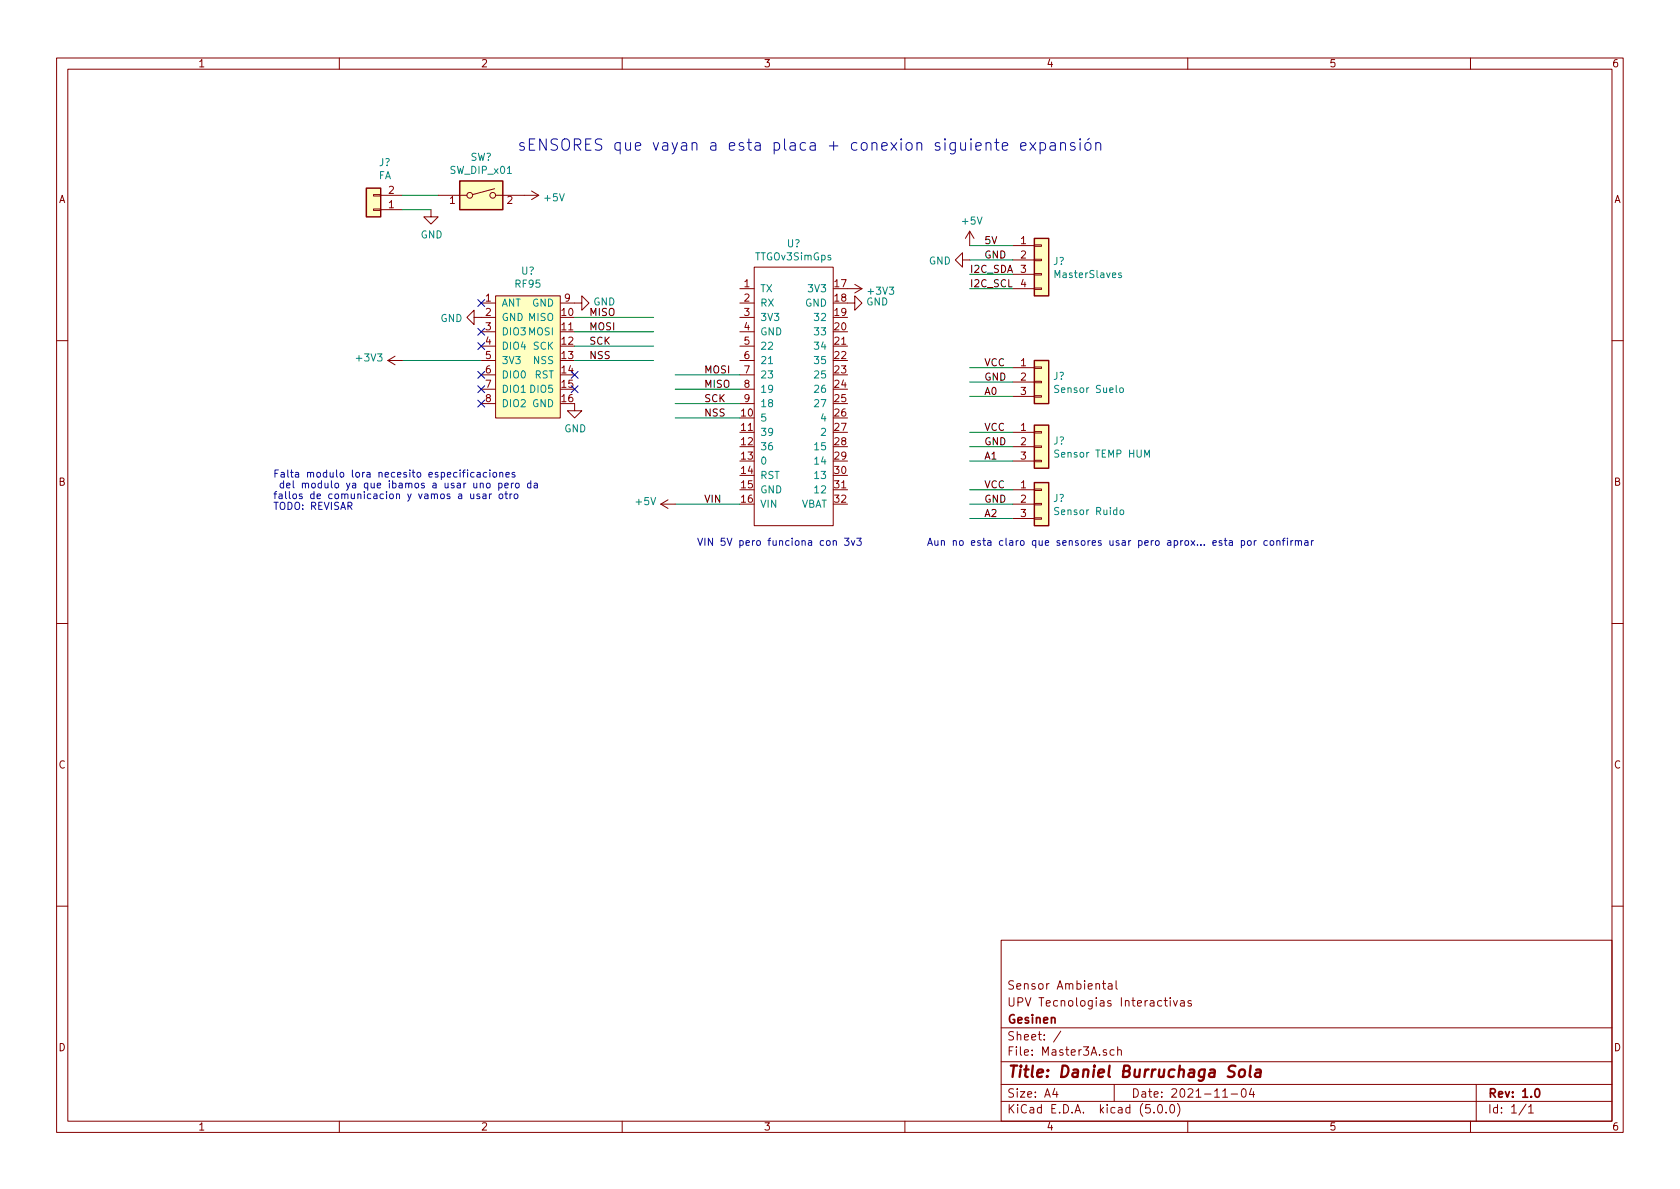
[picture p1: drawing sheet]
EESchema Schematic File Version 4
LIBS:Master3A-cache
EELAYER 26 0
EELAYER END
$Descr A4 11693 8268
encoding utf-8
Sheet 1 1
Title "Daniel Burruchaga Sola"
Date "2021-11-04"
Rev "1.0"
Comp "Gesinen "
Comment1 "UPV Tecnologias Interactivas "
Comment2 "Sensor Ambiental"
Comment3 ""
Comment4 ""
$EndDescr
$Comp
L TTGO:TTGOv3SimGps U?
U 1 1
P 5500 2600
F 0 "U?" H 5525 3515 50  0000 C CNN
F 1 "TTGOv3SimGps" H 5525 3424 50  0000 C CNN
F 2 "" H 5450 2950 50  0001 C CNN
F 3 "" H 5450 2950 50  0001 C CNN
	1    5500 2600
	1    0    0    -1  
$EndComp
Text Notes 3600 1050 0    79   ~ 0
sENSORES que vayan a esta placa + conexion siguiente expansión 
$Comp
L Connector_Generic:Conn_01x04 J?
U 1 1
P 7250 1800
F 0 "J?" H 7329 1792 50  0000 L CNN
F 1 "MasterSlaves" H 7329 1701 50  0000 L CNN
F 2 "" H 7250 1800 50  0001 C CNN
F 3 "~" H 7250 1800 50  0001 C CNN
	1    7250 1800
	1    0    0    -1  
$EndComp
$Comp
L Connector_Generic:Conn_01x03 J?
U 1 1
P 7250 2650
F 0 "J?" H 7329 2692 50  0000 L CNN
F 1 "Sensor Suelo" H 7329 2601 50  0000 L CNN
F 2 "" H 7250 2650 50  0001 C CNN
F 3 "~" H 7250 2650 50  0001 C CNN
	1    7250 2650
	1    0    0    -1  
$EndComp
Wire Wire Line
	7050 1700 6750 1700
Wire Wire Line
	7050 1800 6750 1800
Wire Wire Line
	7050 1900 6750 1900
Wire Wire Line
	7050 2000 6750 2000
Wire Wire Line
	7050 2550 6750 2550
Wire Wire Line
	7050 2650 6750 2650
Wire Wire Line
	7050 2750 6750 2750
Text Label 6850 1700 0    50   ~ 0
5V
Text Label 6850 1800 0    50   ~ 0
GND
Text Label 6750 1900 0    50   ~ 0
I2C_SDA
Text Label 6750 2000 0    50   ~ 0
I2C_SCL
Text Label 6850 2550 0    50   ~ 0
VCC
Text Label 6850 2650 0    50   ~ 0
GND
Text Label 6850 2750 0    50   ~ 0
A0
$Comp
L Connector_Generic:Conn_01x03 J?
U 1 1
P 7250 3100
F 0 "J?" H 7330 3142 50  0000 L CNN
F 1 "Sensor TEMP HUM" H 7330 3051 50  0000 L CNN
F 2 "" H 7250 3100 50  0001 C CNN
F 3 "~" H 7250 3100 50  0001 C CNN
	1    7250 3100
	1    0    0    -1  
$EndComp
Text Label 6850 3000 0    50   ~ 0
VCC
Text Label 6850 3100 0    50   ~ 0
GND
Text Label 6850 3200 0    50   ~ 0
A1
$Comp
L power:+5V #PWR?
U 1 1
P 6750 1700
F 0 "#PWR?" H 6750 1550 50  0001 C CNN
F 1 "+5V" H 6765 1873 50  0000 C CNN
F 2 "" H 6750 1700 50  0001 C CNN
F 3 "" H 6750 1700 50  0001 C CNN
	1    6750 1700
	1    0    0    -1  
$EndComp
$Comp
L power:GND #PWR?
U 1 1
P 6750 1800
F 0 "#PWR?" H 6750 1550 50  0001 C CNN
F 1 "GND" V 6755 1672 50  0000 R CNN
F 2 "" H 6750 1800 50  0001 C CNN
F 3 "" H 6750 1800 50  0001 C CNN
	1    6750 1800
	0    1    1    0   
$EndComp
Text Notes 4850 3800 0    50   ~ 0
VIN 5V pero funciona con 3v3\n
$Comp
L power:GND #PWR?
U 1 1
P 5900 2100
F 0 "#PWR?" H 5900 1850 50  0001 C CNN
F 1 "GND" V 5905 1972 50  0000 R CNN
F 2 "" H 5900 2100 50  0001 C CNN
F 3 "" H 5900 2100 50  0001 C CNN
	1    5900 2100
	0    -1   -1   0   
$EndComp
$Comp
L power:+3V3 #PWR?
U 1 1
P 5900 2000
F 0 "#PWR?" H 5900 1850 50  0001 C CNN
F 1 "+3V3" V 5915 2128 50  0000 L CNN
F 2 "" H 5900 2000 50  0001 C CNN
F 3 "" H 5900 2000 50  0001 C CNN
	1    5900 2000
	0    1    1    0   
$EndComp
Text Notes 1900 3550 0    50   ~ 0
Falta modulo lora necesito especificaciones\n del modulo ya que ibamos a usar uno pero da \nfallos de comunicacion y vamos a usar otro\nTODO: REVISAR\n
Wire Wire Line
	5150 3500 4700 3500
Text Label 4900 3500 0    50   ~ 0
VIN
$Comp
L RF95_LORA:RF95 U?
U 1 1
P 3700 2250
F 0 "U?" H 3675 2625 50  0000 C CNN
F 1 "RF95" H 3675 2534 50  0000 C CNN
F 2 "" H 3700 2250 50  0001 C CNN
F 3 "" H 3700 2250 50  0001 C CNN
	1    3700 2250
	1    0    0    -1  
$EndComp
$Comp
L power:GND #PWR?
U 1 1
P 4000 2100
F 0 "#PWR?" H 4000 1850 50  0001 C CNN
F 1 "GND" V 4005 1972 50  0000 R CNN
F 2 "" H 4000 2100 50  0001 C CNN
F 3 "" H 4000 2100 50  0001 C CNN
	1    4000 2100
	0    -1   -1   0   
$EndComp
Wire Wire Line
	4000 2200 4550 2200
Wire Wire Line
	4000 2300 4550 2300
Wire Wire Line
	4000 2400 4550 2400
Wire Wire Line
	4000 2500 4550 2500
Wire Wire Line
	2800 2500 3350 2500
$Comp
L power:GND #PWR?
U 1 1
P 4000 2800
F 0 "#PWR?" H 4000 2550 50  0001 C CNN
F 1 "GND" H 4005 2627 50  0000 C CNN
F 2 "" H 4000 2800 50  0001 C CNN
F 3 "" H 4000 2800 50  0001 C CNN
	1    4000 2800
	1    0    0    -1  
$EndComp
$Comp
L power:+3V3 #PWR?
U 1 1
P 2800 2500
F 0 "#PWR?" H 2800 2350 50  0001 C CNN
F 1 "+3V3" V 2815 2628 50  0000 L CNN
F 2 "" H 2800 2500 50  0001 C CNN
F 3 "" H 2800 2500 50  0001 C CNN
	1    2800 2500
	0    -1   -1   0   
$EndComp
$Comp
L power:GND #PWR?
U 1 1
P 3350 2200
F 0 "#PWR?" H 3350 1950 50  0001 C CNN
F 1 "GND" V 3355 2072 50  0000 R CNN
F 2 "" H 3350 2200 50  0001 C CNN
F 3 "" H 3350 2200 50  0001 C CNN
	1    3350 2200
	0    1    1    0   
$EndComp
Text Label 4100 2200 0    50   ~ 0
MISO
Text Label 4100 2300 0    50   ~ 0
MOSI
Text Label 4100 2400 0    50   ~ 0
SCK
Text Label 4100 2500 0    50   ~ 0
NSS
Wire Wire Line
	5150 2800 4700 2800
Text Label 4900 2900 0    50   ~ 0
NSS
Wire Wire Line
	5150 2900 4700 2900
Text Label 4900 2800 0    50   ~ 0
SCK
Wire Wire Line
	5150 2600 4700 2600
Text Label 4900 2700 0    50   ~ 0
MISO
Wire Wire Line
	5150 2700 4700 2700
Text Label 4900 2600 0    50   ~ 0
MOSI
NoConn ~ 3350 2100
NoConn ~ 3350 2300
NoConn ~ 3350 2400
NoConn ~ 3350 2600
NoConn ~ 3350 2700
NoConn ~ 3350 2800
NoConn ~ 4000 2600
NoConn ~ 4000 2700
$Comp
L Connector_Generic:Conn_01x02 J?
U 1 1
P 2600 1450
F 0 "J?" H 2520 1125 50  0000 C CNN
F 1 "FA" H 2520 1216 50  0000 C CNN
F 2 "" H 2600 1450 50  0001 C CNN
F 3 "~" H 2600 1450 50  0001 C CNN
	1    2600 1450
	-1   0    0    1   
$EndComp
Wire Wire Line
	2800 1350 3050 1350
Wire Wire Line
	2800 1450 3000 1450
$Comp
L power:GND #PWR?
U 1 1
P 3000 1450
F 0 "#PWR?" H 3000 1200 50  0001 C CNN
F 1 "GND" H 3005 1277 50  0000 C CNN
F 2 "" H 3000 1450 50  0001 C CNN
F 3 "" H 3000 1450 50  0001 C CNN
	1    3000 1450
	1    0    0    -1  
$EndComp
$Comp
L power:+5V #PWR?
U 1 1
P 3650 1350
F 0 "#PWR?" H 3650 1200 50  0001 C CNN
F 1 "+5V" V 3665 1478 50  0000 L CNN
F 2 "" H 3650 1350 50  0001 C CNN
F 3 "" H 3650 1350 50  0001 C CNN
	1    3650 1350
	0    1    1    0   
$EndComp
$Comp
L Switch:SW_DIP_x01 SW?
U 1 1
P 3350 1350
F 0 "SW?" H 3350 1617 50  0000 C CNN
F 1 "SW_DIP_x01" H 3350 1526 50  0000 C CNN
F 2 "" H 3350 1350 50  0001 C CNN
F 3 "" H 3350 1350 50  0001 C CNN
	1    3350 1350
	1    0    0    -1  
$EndComp
Wire Wire Line
	7050 3200 6750 3200
Wire Wire Line
	7050 3100 6750 3100
Wire Wire Line
	7050 3000 6750 3000
$Comp
L Connector_Generic:Conn_01x03 J?
U 1 1
P 7250 3500
F 0 "J?" H 7329 3542 50  0000 L CNN
F 1 "Sensor Ruido" H 7329 3451 50  0000 L CNN
F 2 "" H 7250 3500 50  0001 C CNN
F 3 "~" H 7250 3500 50  0001 C CNN
	1    7250 3500
	1    0    0    -1  
$EndComp
Text Label 6850 3400 0    50   ~ 0
VCC
Text Label 6850 3500 0    50   ~ 0
GND
Text Label 6850 3600 0    50   ~ 0
A2
Wire Wire Line
	7050 3600 6750 3600
Wire Wire Line
	7050 3500 6750 3500
Wire Wire Line
	7050 3400 6750 3400
Text Notes 6450 3800 0    50   ~ 0
Aun no esta claro que sensores usar pero aprox... esta por confirmar 
$Comp
L power:+5V #PWR?
U 1 1
P 4700 3500
F 0 "#PWR?" H 4700 3350 50  0001 C CNN
F 1 "+5V" V 4715 3628 50  0000 L CNN
F 2 "" H 4700 3500 50  0001 C CNN
F 3 "" H 4700 3500 50  0001 C CNN
	1    4700 3500
	0    -1   -1   0   
$EndComp
$EndSCHEMATC
